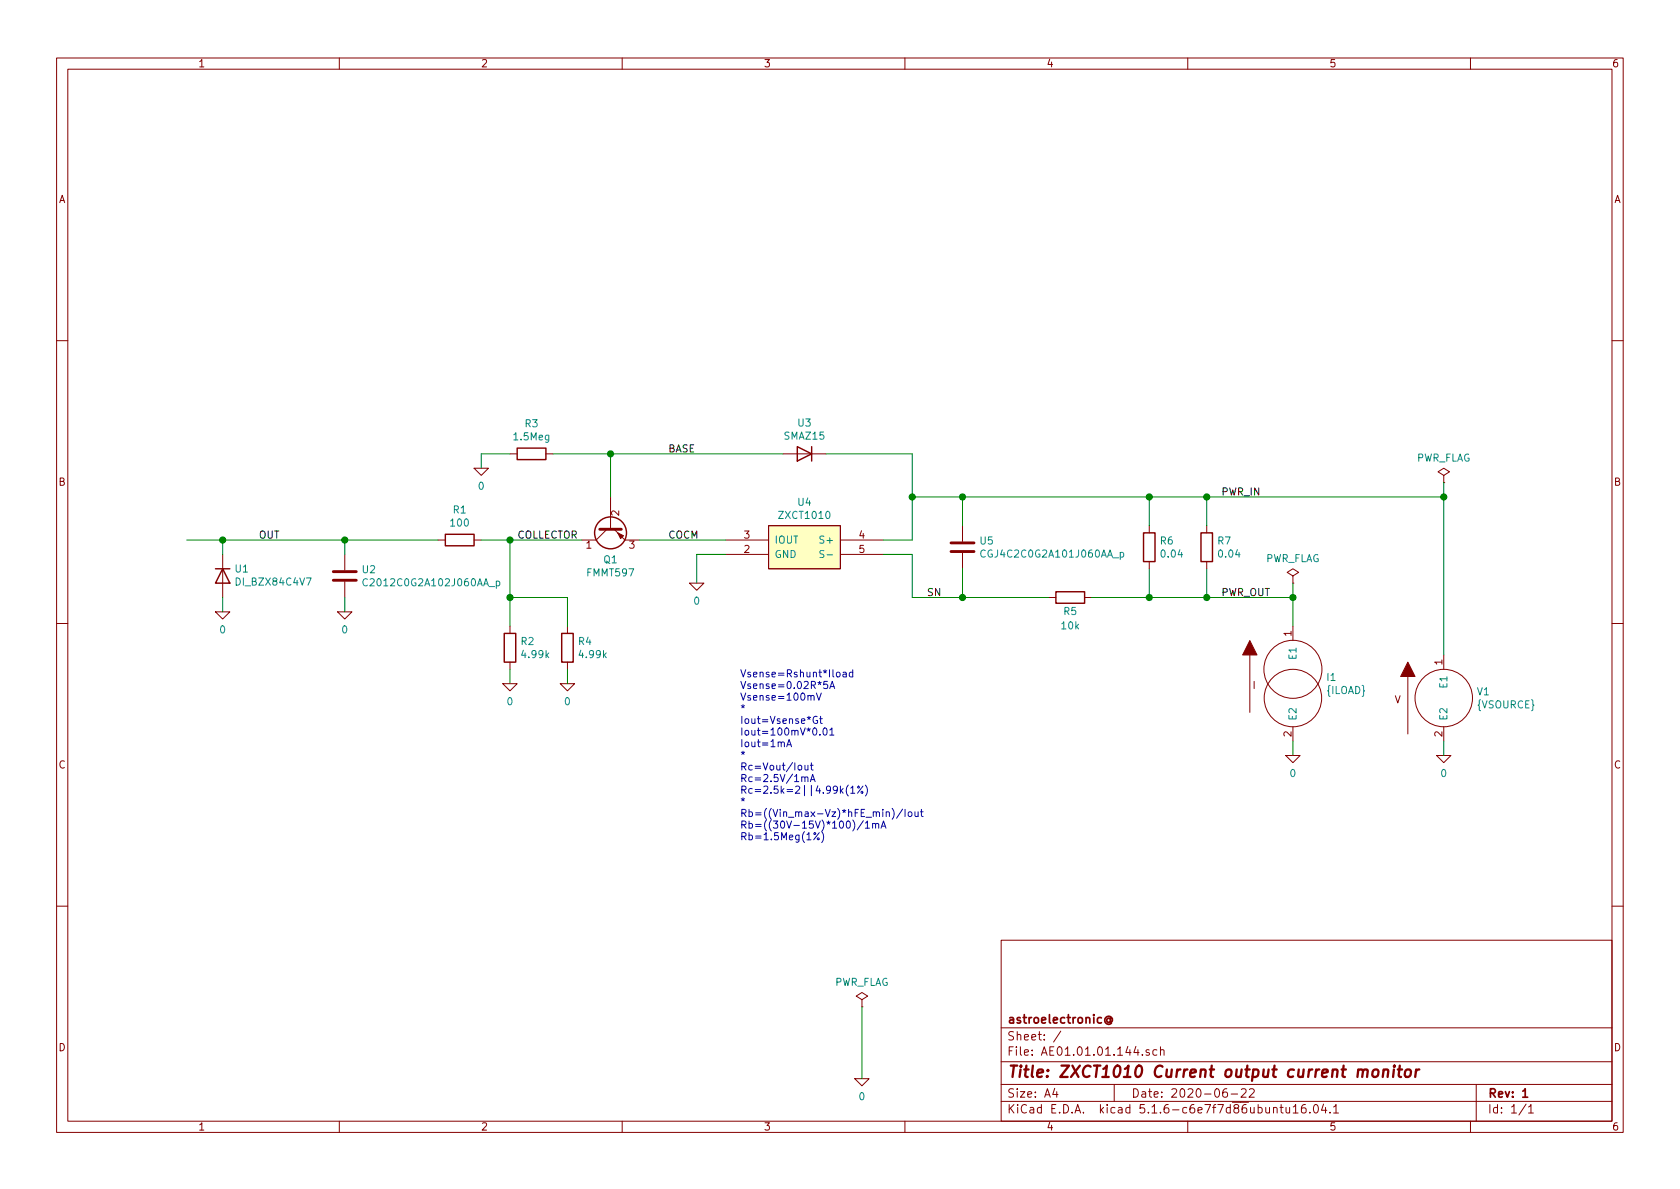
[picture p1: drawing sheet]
EESchema Schematic File Version 4
EELAYER 30 0
EELAYER END
$Descr A4 11693 8268
encoding utf-8
Sheet 1 1
Title "ZXCT1010 Current output current monitor"
Date "2020-06-22"
Rev "1"
Comp "astroelectronic@"
Comment1 ""
Comment2 ""
Comment3 ""
Comment4 ""
$EndDescr
$Comp
L AE01.17.01.000:ZXCT1010 U4
U 1 1
P 5600 3800
F 0 "U4" H 5600 4115 50  0000 C CNN
F 1 "ZXCT1010" H 5600 4024 50  0000 C CNN
F 2 "" H 5350 3350 50  0001 L BNN
F 3 "~" H 5350 3250 50  0001 L BNN
F 4 "X" H 5600 3800 50  0001 C CNN "Spice_Primitive"
F 5 "ZXCT1010" H 5600 3800 50  0001 C CNN "Spice_Model"
F 6 "Y" H 5600 3800 50  0001 C CNN "Spice_Netlist_Enabled"
F 7 "models/ZXCT1010.spice.txt" H 5600 3800 50  0001 C CNN "Spice_Lib_File"
	1    5600 3800
	1    0    0    -1  
$EndComp
Wire Wire Line
	5050 3850 4850 3850
Wire Wire Line
	4850 3850 4850 4050
$Comp
L pspice:0 #GND06
U 1 1
P 4850 4050
F 0 "#GND06" H 4850 3950 50  0001 C CNN
F 1 "0" H 4850 3927 50  0000 C CNN
F 2 "" H 4850 4050 50  0001 C CNN
F 3 "~" H 4850 4050 50  0001 C CNN
	1    4850 4050
	1    0    0    -1  
$EndComp
$Comp
L Device:C U5
U 1 1
P 6700 3800
F 0 "U5" H 6815 3846 50  0000 L CNN
F 1 "CGJ4C2C0G2A101J060AA_p" H 6815 3755 50  0000 L CNN
F 2 "" H 6738 3650 50  0001 C CNN
F 3 "~" H 6700 3800 50  0001 C CNN
F 4 "X" H 6700 3800 50  0001 C CNN "Spice_Primitive"
F 5 "CGJ4C2C0G2A101J060AA_p" H 6700 3800 50  0001 C CNN "Spice_Model"
F 6 "Y" H 6700 3800 50  0001 C CNN "Spice_Netlist_Enabled"
F 7 "models/CGJ4C2C0G2A101J060AA_p.mod" H 6700 3800 50  0001 C CNN "Spice_Lib_File"
	1    6700 3800
	1    0    0    -1  
$EndComp
Wire Wire Line
	6150 3850 6350 3850
Wire Wire Line
	6350 3750 6150 3750
Wire Wire Line
	6700 3950 6700 4150
Wire Wire Line
	6700 3650 6700 3450
Wire Wire Line
	6350 3750 6350 3450
Wire Wire Line
	6350 3850 6350 4150
$Comp
L Device:R R5
U 1 1
P 7450 4150
F 0 "R5" V 7350 4150 50  0000 C CNN
F 1 "10k" V 7250 4150 50  0000 C CNN
F 2 "" V 7380 4150 50  0001 C CNN
F 3 "~" H 7450 4150 50  0001 C CNN
F 4 "R" H 7450 4150 50  0001 C CNN "Spice_Primitive"
F 5 "10k" H 7450 4150 50  0001 C CNN "Spice_Model"
F 6 "Y" H 7450 4150 50  0001 C CNN "Spice_Netlist_Enabled"
	1    7450 4150
	0    -1   -1   0   
$EndComp
Wire Wire Line
	6700 4150 7300 4150
Wire Wire Line
	6350 4150 6700 4150
Connection ~ 6700 4150
Wire Wire Line
	6350 3450 6700 3450
Wire Wire Line
	7600 4150 8000 4150
$Comp
L Device:R R6
U 1 1
P 8000 3800
F 0 "R6" H 8070 3846 50  0000 L CNN
F 1 "0.04" H 8070 3755 50  0000 L CNN
F 2 "" V 7930 3800 50  0001 C CNN
F 3 "~" H 8000 3800 50  0001 C CNN
F 4 "R" H 8000 3800 50  0001 C CNN "Spice_Primitive"
F 5 "0.04" H 8000 3800 50  0001 C CNN "Spice_Model"
F 6 "Y" H 8000 3800 50  0001 C CNN "Spice_Netlist_Enabled"
	1    8000 3800
	1    0    0    -1  
$EndComp
Wire Wire Line
	8000 3950 8000 4150
Wire Wire Line
	8000 3650 8000 3450
Wire Wire Line
	8000 3450 6700 3450
Connection ~ 6700 3450
Wire Wire Line
	8000 4150 8400 4150
Connection ~ 8000 4150
Wire Wire Line
	8400 3950 8400 4150
Wire Wire Line
	8400 3650 8400 3450
Wire Wire Line
	8400 3450 8000 3450
Connection ~ 8000 3450
$Comp
L Simulation_SPICE:DIODE U3
U 1 1
P 5600 3150
F 0 "U3" H 5600 3367 50  0000 C CNN
F 1 "SMAZ15" H 5600 3276 50  0000 C CNN
F 2 "" H 5600 3150 50  0001 C CNN
F 3 "~" H 5600 3150 50  0001 C CNN
F 4 "Y" H 5600 3150 50  0001 L CNN "Spice_Netlist_Enabled"
F 5 "X" H 5600 3150 50  0001 L CNN "Spice_Primitive"
F 6 "SMAZ15" H 5600 3150 50  0001 C CNN "Spice_Model"
F 7 "models/SMAZ15.spice.txt" H 5600 3150 50  0001 C CNN "Spice_Lib_File"
	1    5600 3150
	1    0    0    -1  
$EndComp
Wire Wire Line
	6350 3450 6350 3150
Connection ~ 6350 3450
Wire Wire Line
	5750 3150 6350 3150
$Comp
L Device:Q_PNP_CBE Q1
U 1 1
P 4250 3650
F 0 "Q1" V 4485 3650 50  0000 C CNN
F 1 "FMMT597" V 4576 3650 50  0000 C CNN
F 2 "" H 4450 3750 50  0001 C CNN
F 3 "~" H 4250 3650 50  0001 C CNN
F 4 "Q" H 4250 3650 50  0001 C CNN "Spice_Primitive"
F 5 "FMMT597" H 4250 3650 50  0001 C CNN "Spice_Model"
F 6 "Y" H 4250 3650 50  0001 C CNN "Spice_Netlist_Enabled"
F 7 "models/FMMT597.spice.txt" H 4250 3650 50  0001 C CNN "Spice_Lib_File"
	1    4250 3650
	0    -1   1    0   
$EndComp
Wire Wire Line
	5050 3750 4450 3750
Wire Wire Line
	4250 3450 4250 3150
Wire Wire Line
	4250 3150 5450 3150
Wire Wire Line
	4250 3150 3850 3150
Connection ~ 4250 3150
$Comp
L Device:R R3
U 1 1
P 3700 3150
F 0 "R3" V 3907 3150 50  0000 C CNN
F 1 "1.5Meg" V 3816 3150 50  0000 C CNN
F 2 "" V 3630 3150 50  0001 C CNN
F 3 "~" H 3700 3150 50  0001 C CNN
F 4 "R" H 3700 3150 50  0001 C CNN "Spice_Primitive"
F 5 "1.5Meg" H 3700 3150 50  0001 C CNN "Spice_Model"
F 6 "Y" H 3700 3150 50  0001 C CNN "Spice_Netlist_Enabled"
	1    3700 3150
	0    -1   -1   0   
$EndComp
Wire Wire Line
	3550 3150 3350 3150
Wire Wire Line
	3350 3150 3350 3250
$Comp
L pspice:0 #GND03
U 1 1
P 3350 3250
F 0 "#GND03" H 3350 3150 50  0001 C CNN
F 1 "0" H 3350 3127 50  0000 C CNN
F 2 "" H 3350 3250 50  0001 C CNN
F 3 "~" H 3350 3250 50  0001 C CNN
	1    3350 3250
	1    0    0    -1  
$EndComp
Wire Wire Line
	4050 3750 3550 3750
$Comp
L Device:R R1
U 1 1
P 3200 3750
F 0 "R1" V 3407 3750 50  0000 C CNN
F 1 "100" V 3316 3750 50  0000 C CNN
F 2 "" V 3130 3750 50  0001 C CNN
F 3 "~" H 3200 3750 50  0001 C CNN
F 4 "R" H 3200 3750 50  0001 C CNN "Spice_Primitive"
F 5 "100" H 3200 3750 50  0001 C CNN "Spice_Model"
F 6 "Y" H 3200 3750 50  0001 C CNN "Spice_Netlist_Enabled"
	1    3200 3750
	0    -1   -1   0   
$EndComp
Wire Wire Line
	3550 3750 3550 4150
Wire Wire Line
	3550 4150 3950 4150
Connection ~ 3550 3750
Wire Wire Line
	3550 3750 3350 3750
Wire Wire Line
	3550 4150 3550 4350
Connection ~ 3550 4150
$Comp
L Device:R R2
U 1 1
P 3550 4500
F 0 "R2" H 3620 4546 50  0000 L CNN
F 1 "4.99k" H 3620 4455 50  0000 L CNN
F 2 "" V 3480 4500 50  0001 C CNN
F 3 "~" H 3550 4500 50  0001 C CNN
F 4 "R" H 3550 4500 50  0001 C CNN "Spice_Primitive"
F 5 "4.99k" H 3550 4500 50  0001 C CNN "Spice_Model"
F 6 "Y" H 3550 4500 50  0001 C CNN "Spice_Netlist_Enabled"
	1    3550 4500
	1    0    0    -1  
$EndComp
Wire Wire Line
	3950 4150 3950 4350
Wire Wire Line
	3550 4750 3550 4650
Wire Wire Line
	3950 4750 3950 4650
$Comp
L pspice:0 #GND04
U 1 1
P 3550 4750
F 0 "#GND04" H 3550 4650 50  0001 C CNN
F 1 "0" H 3550 4627 50  0000 C CNN
F 2 "" H 3550 4750 50  0001 C CNN
F 3 "~" H 3550 4750 50  0001 C CNN
	1    3550 4750
	1    0    0    -1  
$EndComp
$Comp
L pspice:0 #GND05
U 1 1
P 3950 4750
F 0 "#GND05" H 3950 4650 50  0001 C CNN
F 1 "0" H 3950 4627 50  0000 C CNN
F 2 "" H 3950 4750 50  0001 C CNN
F 3 "~" H 3950 4750 50  0001 C CNN
	1    3950 4750
	1    0    0    -1  
$EndComp
Wire Wire Line
	3050 3750 2400 3750
$Comp
L Device:C U2
U 1 1
P 2400 4000
F 0 "U2" H 2515 4046 50  0000 L CNN
F 1 "C2012C0G2A102J060AA_p" H 2515 3955 50  0000 L CNN
F 2 "" H 2438 3850 50  0001 C CNN
F 3 "~" H 2400 4000 50  0001 C CNN
F 4 "X" H 2400 4000 50  0001 C CNN "Spice_Primitive"
F 5 "C2012C0G2A102J060AA_p" H 2400 4000 50  0001 C CNN "Spice_Model"
F 6 "Y" H 2400 4000 50  0001 C CNN "Spice_Netlist_Enabled"
F 7 "models/C2012C0G2A102J060AA_p.mod" H 2400 4000 50  0001 C CNN "Spice_Lib_File"
	1    2400 4000
	1    0    0    -1  
$EndComp
$Comp
L Simulation_SPICE:DIODE U1
U 1 1
P 1550 4000
F 0 "U1" V 1596 3920 50  0000 R CNN
F 1 "DI_BZX84C4V7" V 1505 3920 50  0000 R CNN
F 2 "" H 1550 4000 50  0001 C CNN
F 3 "~" H 1550 4000 50  0001 C CNN
F 4 "Y" H 1550 4000 50  0001 L CNN "Spice_Netlist_Enabled"
F 5 "X" H 1550 4000 50  0001 L CNN "Spice_Primitive"
F 6 "DI_BZX84C4V7" H 1550 4000 50  0001 C CNN "Spice_Model"
F 7 "models/BZX84C4V7.spice.txt" H 1550 4000 50  0001 C CNN "Spice_Lib_File"
	1    1550 4000
	0    -1   -1   0   
$EndComp
Wire Wire Line
	1550 4250 1550 4150
Wire Wire Line
	2400 4250 2400 4150
Wire Wire Line
	1550 3850 1550 3750
Connection ~ 1550 3750
Wire Wire Line
	1550 3750 1300 3750
Wire Wire Line
	2400 3850 2400 3750
Connection ~ 2400 3750
Wire Wire Line
	2400 3750 1550 3750
$Comp
L pspice:0 #GND02
U 1 1
P 2400 4250
F 0 "#GND02" H 2400 4150 50  0001 C CNN
F 1 "0" H 2400 4127 50  0000 C CNN
F 2 "" H 2400 4250 50  0001 C CNN
F 3 "~" H 2400 4250 50  0001 C CNN
	1    2400 4250
	1    0    0    -1  
$EndComp
$Comp
L pspice:0 #GND01
U 1 1
P 1550 4250
F 0 "#GND01" H 1550 4150 50  0001 C CNN
F 1 "0" H 1550 4127 50  0000 C CNN
F 2 "" H 1550 4250 50  0001 C CNN
F 3 "~" H 1550 4250 50  0001 C CNN
	1    1550 4250
	1    0    0    -1  
$EndComp
$Comp
L pspice:0 #GND07
U 1 1
P 6000 7500
F 0 "#GND07" H 6000 7400 50  0001 C CNN
F 1 "0" H 6000 7377 50  0000 C CNN
F 2 "" H 6000 7500 50  0001 C CNN
F 3 "~" H 6000 7500 50  0001 C CNN
	1    6000 7500
	1    0    0    -1  
$EndComp
Wire Wire Line
	6000 7500 6000 7000
$Comp
L power:PWR_FLAG #FLG01
U 1 1
P 6000 7000
F 0 "#FLG01" H 6000 7075 50  0001 C CNN
F 1 "PWR_FLAG" H 6000 7173 50  0000 C CNN
F 2 "" H 6000 7000 50  0001 C CNN
F 3 "~" H 6000 7000 50  0001 C CNN
	1    6000 7000
	1    0    0    -1  
$EndComp
Wire Wire Line
	8400 4150 9000 4150
Wire Wire Line
	9000 4150 9000 4350
Connection ~ 8400 4150
$Comp
L pspice:ISOURCE I1
U 1 1
P 9000 4750
F 0 "I1" H 9230 4796 50  0000 L CNN
F 1 "{ILOAD}" H 9230 4705 50  0000 L CNN
F 2 "" H 9000 4750 50  0001 C CNN
F 3 "~" H 9000 4750 50  0001 C CNN
	1    9000 4750
	1    0    0    -1  
$EndComp
Wire Wire Line
	9000 5250 9000 5150
$Comp
L pspice:0 #GND08
U 1 1
P 9000 5250
F 0 "#GND08" H 9000 5150 50  0001 C CNN
F 1 "0" H 9000 5127 50  0000 C CNN
F 2 "" H 9000 5250 50  0001 C CNN
F 3 "~" H 9000 5250 50  0001 C CNN
	1    9000 5250
	1    0    0    -1  
$EndComp
$Comp
L pspice:VSOURCE V1
U 1 1
P 10050 4850
F 0 "V1" H 10278 4896 50  0000 L CNN
F 1 "{VSOURCE}" H 10278 4805 50  0000 L CNN
F 2 "" H 10050 4850 50  0001 C CNN
F 3 "~" H 10050 4850 50  0001 C CNN
	1    10050 4850
	1    0    0    -1  
$EndComp
Wire Wire Line
	10050 5250 10050 5150
$Comp
L pspice:0 #GND09
U 1 1
P 10050 5250
F 0 "#GND09" H 10050 5150 50  0001 C CNN
F 1 "0" H 10050 5127 50  0000 C CNN
F 2 "" H 10050 5250 50  0001 C CNN
F 3 "~" H 10050 5250 50  0001 C CNN
	1    10050 5250
	1    0    0    -1  
$EndComp
Wire Wire Line
	10050 4550 10050 3450
Wire Wire Line
	10050 3450 8400 3450
Connection ~ 8400 3450
Wire Wire Line
	9000 4150 9000 4050
Connection ~ 9000 4150
Wire Wire Line
	10050 3450 10050 3350
Connection ~ 10050 3450
$Comp
L power:PWR_FLAG #FLG02
U 1 1
P 9000 4050
F 0 "#FLG02" H 9000 4125 50  0001 C CNN
F 1 "PWR_FLAG" H 9000 4223 50  0000 C CNN
F 2 "" H 9000 4050 50  0001 C CNN
F 3 "~" H 9000 4050 50  0001 C CNN
	1    9000 4050
	1    0    0    -1  
$EndComp
$Comp
L power:PWR_FLAG #FLG03
U 1 1
P 10050 3350
F 0 "#FLG03" H 10050 3425 50  0001 C CNN
F 1 "PWR_FLAG" H 10050 3523 50  0000 C CNN
F 2 "" H 10050 3350 50  0001 C CNN
F 3 "~" H 10050 3350 50  0001 C CNN
	1    10050 3350
	1    0    0    -1  
$EndComp
$Comp
L Device:R R7
U 1 1
P 8400 3800
F 0 "R7" H 8470 3846 50  0000 L CNN
F 1 "0.04" H 8470 3755 50  0000 L CNN
F 2 "" V 8330 3800 50  0001 C CNN
F 3 "~" H 8400 3800 50  0001 C CNN
F 4 "R" H 8400 3800 50  0001 C CNN "Spice_Primitive"
F 5 "0.04" H 8400 3800 50  0001 C CNN "Spice_Model"
F 6 "Y" H 8400 3800 50  0001 C CNN "Spice_Netlist_Enabled"
	1    8400 3800
	1    0    0    -1  
$EndComp
$Comp
L Device:R R4
U 1 1
P 3950 4500
F 0 "R4" H 4020 4546 50  0000 L CNN
F 1 "4.99k" H 4020 4455 50  0000 L CNN
F 2 "" V 3880 4500 50  0001 C CNN
F 3 "~" H 3950 4500 50  0001 C CNN
F 4 "R" H 3950 4500 50  0001 C CNN "Spice_Primitive"
F 5 "4.99k" H 3950 4500 50  0001 C CNN "Spice_Model"
F 6 "Y" H 3950 4500 50  0001 C CNN "Spice_Netlist_Enabled"
	1    3950 4500
	1    0    0    -1  
$EndComp
Text Label 8500 4150 0    50   ~ 0
PWR_OUT
Text Label 8500 3450 0    50   ~ 0
PWR_IN
Text Label 6450 4150 0    50   ~ 0
SN
Text Label 4650 3750 0    50   ~ 0
COCM
Text Label 4650 3150 0    50   ~ 0
BASE
Text Label 3600 3750 0    50   ~ 0
COLLECTOR
Text Label 1800 3750 0    50   ~ 0
OUT
Text Notes 5150 5850 0    50   ~ 0
Vsense=Rshunt*Iload\nVsense=0.02R*5A\nVsense=100mV\n*\nIout=Vsense*Gt\nIout=100mV*0.01\nIout=1mA\n*\nRc=Vout/Iout\nRc=2.5V/1mA\nRc=2.5k=2||4.99k(1%)\n*\nRb=((Vin_max-Vz)*hFE_min)/Iout\nRb=((30V-15V)*100)/1mA\nRb=1.5Meg(1%)
$EndSCHEMATC
